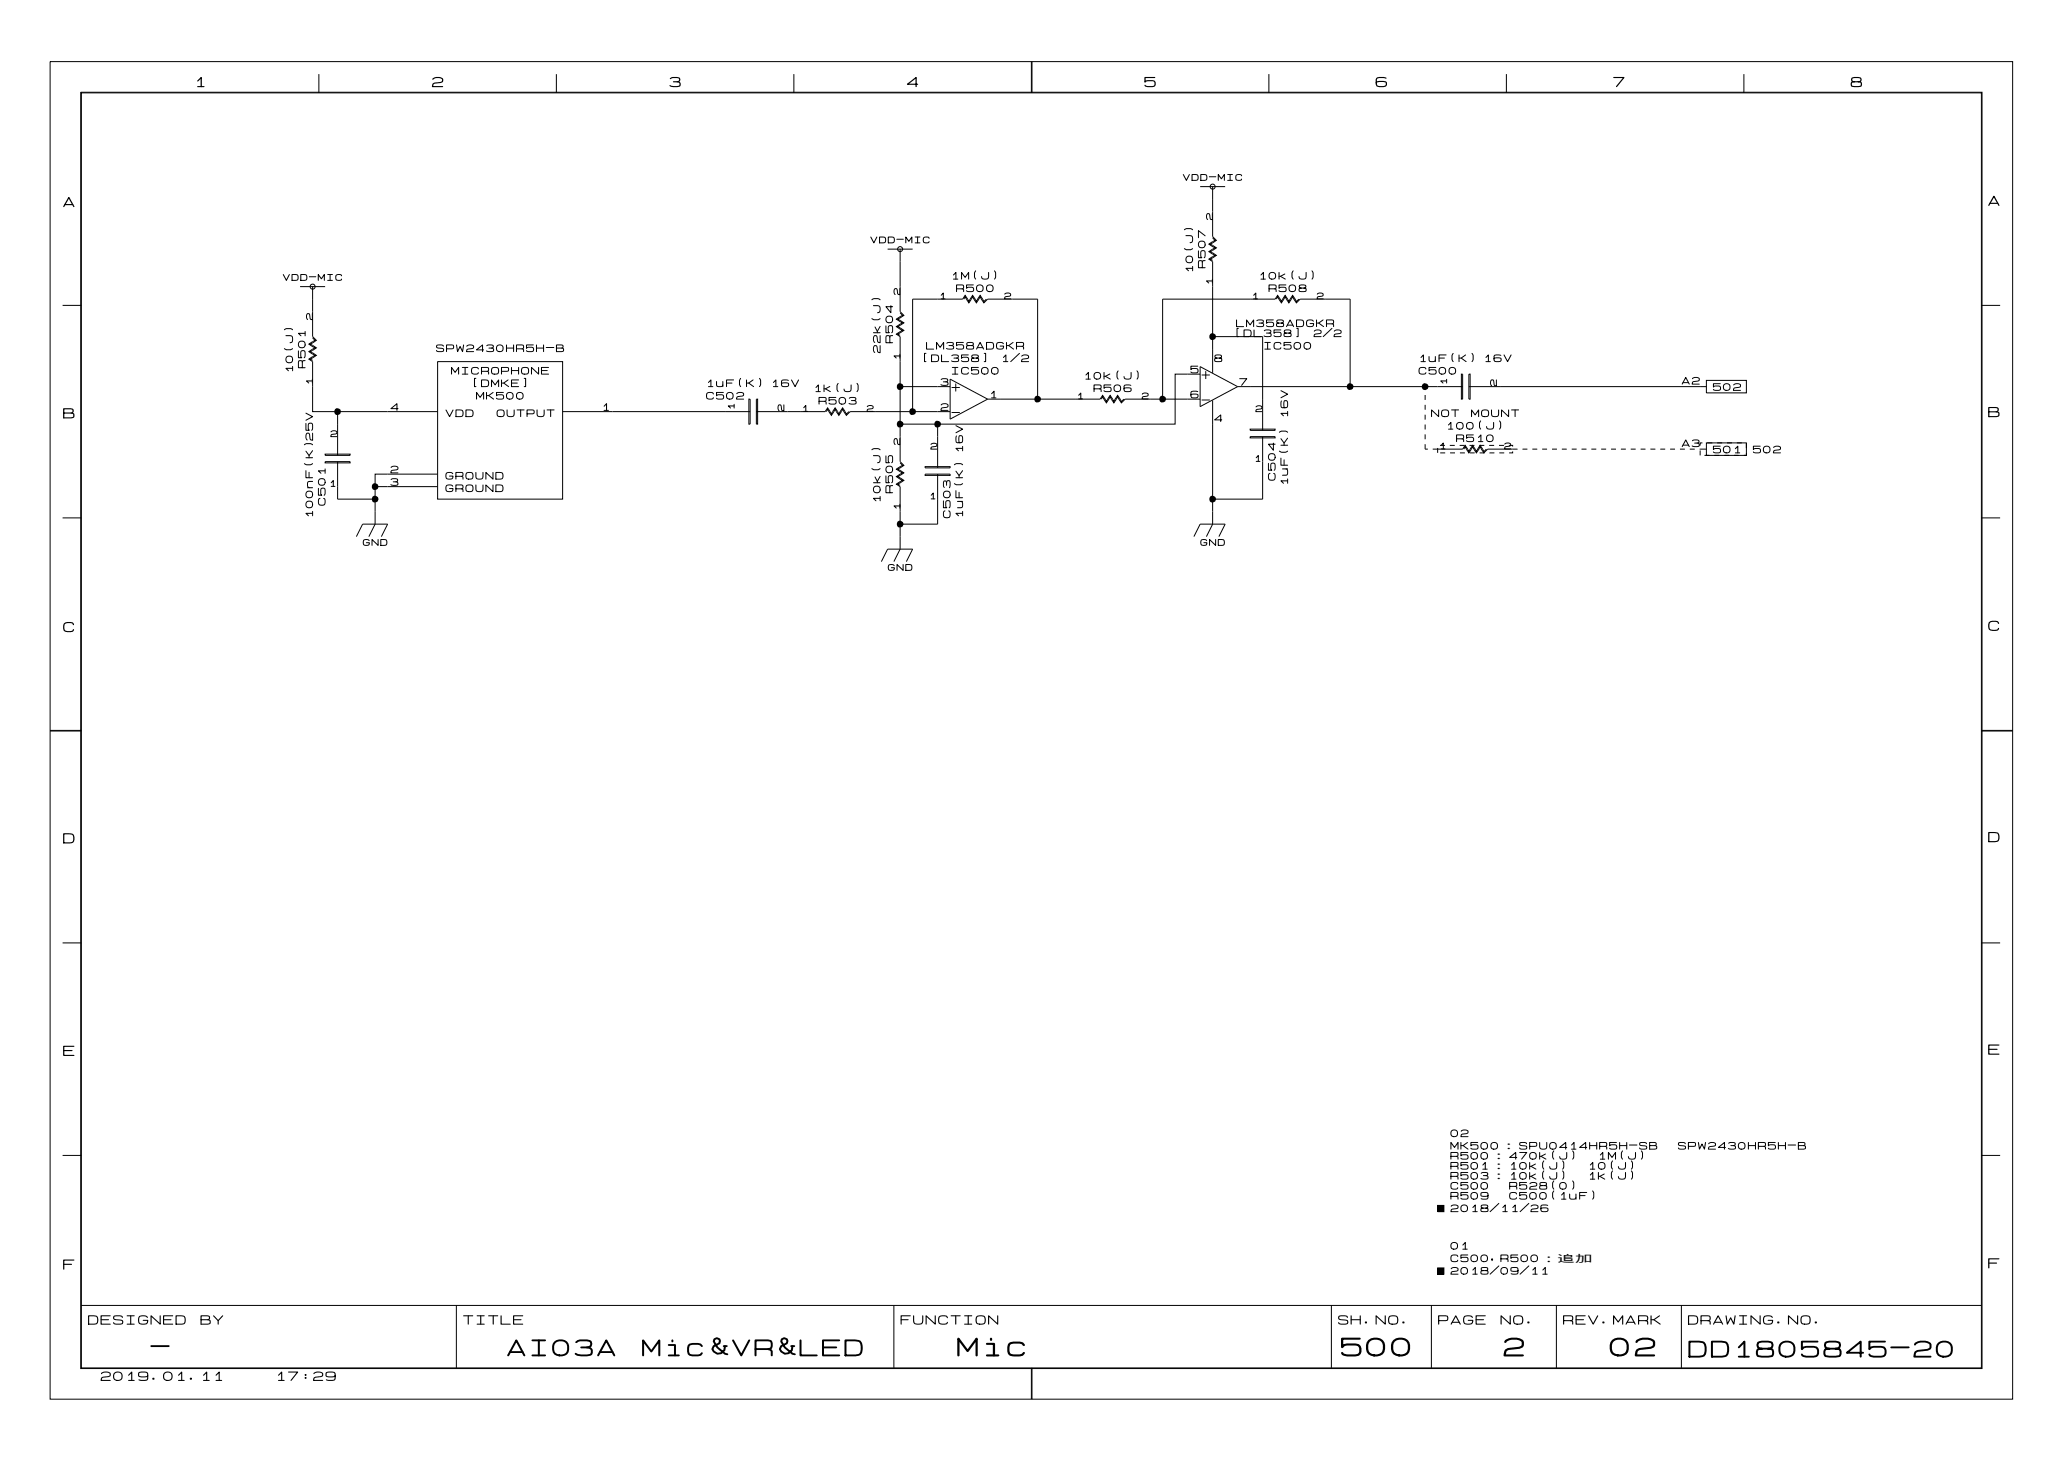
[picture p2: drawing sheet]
<svg xmlns="http://www.w3.org/2000/svg" width="297mm" height="210mm" viewBox="0 0 297 210" stroke-linecap="round" stroke-linejoin="round" font-family="sans-serif">
<g fill="none" stroke="#000" stroke-width=".14">
<path d="M7.2 8.9h282v192.1h-282zM11.6 13.3h273.2v183.3h-273.2zM11.7 13.3h273v183.2h-273zM45.8 10.6v2.7M79.9 10.6v2.7M114.1 10.6v2.7M148.2 8.9v4.4M148.3 8.9v4.4M182.3 10.6v2.7M216.4 10.6v2.7M250.6 10.6v2.7M127.5 35.8h3.6"/>
<path d="M129.3 37.6v3.6M129.3 35.8v1.8M172.4 26.8h3.6M174.2 34.2l.4 .3-.9 .6 .9 .5-.9 .6 .9 .5-.9 .5 .5 .4v16M174.2 26.8v7.2l.6 .5-.9 .6 .9 .5-.9 .6 .9 .5-.9 .5 .3 .2M9 43.9h2.7M43.1 41.2h3.6M44.9 48.5l.4 .4-.9 .5 .9 .6-.9 .5 .9 .6-.9 .5 .5 .4v7.1h18M44.9 41.2v7.2l.6 .5-.9 .5 .9 .6-.9 .5 .9 .6-.9 .5 .3 .2M48.5 59.1v6.3M62.9 52h17.9v19.7h-17.9zM104.2 59.1h-23.4"/>
<path d="M104.2 59.1h3.6M107.6 57.3h.2v3.6h-.2zM108.7 57.3h.1v3.6h-.1zM108.7 59.1h4.5M113.2 59.1h1.8M115 59.1h3.5l.4-.5 .5 .9 .6-.9 .5 .9 .6-.9 .5 .9 .4-.4M118.7 59.1l.2-.3 .5 .9 .6-.9 .5 .9 .6-.9 .5 .9 .5-.6h3.6M125.7 59.1h10.8M129.3 55.5h7.2M129.3 52v10.7M129.3 47.3l.4 .2-.9 .5 .5 .4M129.3 47.1l.6 .4-.9 .5 .3 .2"/>
<path d="M129.3 45.5l-.5 .3 .9 .6-.9 .5 .5 .4M129.3 44.8l.6 .5-.9 .5 .9 .6-.9 .5 .3 .2M129.3 45l.4 .3-.4 .2M129.3 41.2v3.6M129.3 48.4v3.6M136.5 54.5l5.4 2.8h12.6M136.5 54.5v5.7l5.4-2.9M138.5 43l.2-.4 .5 .9 .5-.9 .6 .9 .5-.9 .6 .9 .5-.5h7.2v14.3M139.4 43l-.2 .3-.5-.9-.4 .6h-7.2v16.1M139.4 43l.3-.6 .6 .9 .5-.9 .4 .6M141.2 43l.2 .3 .3-.3M154.5 57.3h3.6l.3-.5 .6 .9 .1-.4"/>
<path d="M158.2 57.3l.2-.3 .6 .9 .3-.6M159.1 57.3l.4-.5 .5 .9 .6-.9 .3 .5M159.3 57.3l.2-.3 .5 .9 .6-.9 .5 .9 .6-.6M160.9 57.3l.2 .4 .4-.4M161.7 57.3h3.5M165.2 57.3h7.2M172.4 53.8h-3.6v7.1h-34.1M172.4 52.7l5.4 2.8-5.4 2.9zM174.2 57.5v3.4M174.2 48.4h7.2v13.4M183.4 43l.2-.4 .5 .9 .5-.9 .6 .9 .5-.9 .6 .9 .5-.5h7.2v12.5M186.6 43l-.3 .3-.6-.9-.5 .9-.6-.9-.5 .9-.5-.9-.4 .6h-16.2v14.3"/>
<path d="M204.8 55.5v.5M204.8 56.8v.7M204.8 58.2v.7M204.8 59.6v.7M210 53.8h.1v3.5h-.1zM210.1 55.5h-32.3M211 53.8h.2v3.5h-.2zM211 55.5h33.3M244.3 55.5h.9M245.2 54.6h5.7v1.8h-5.7zM284.7 43.9h2.7M9 74.4h2.7"/>
<path d="M46.7 66.3h3.6v.2h-3.6zM46.7 65.2h3.6v.2h-3.6zM48.5 71.7h5.4M48.5 66.3v5.4M51.2 77.1l.9-1.8h3.6l-.9 1.8M53.9 69.9h1.8M55.7 69.9h7.2M62.9 68.1h-9v7.2l-.9 1.8M129.3 77.1v1.8l-.9 1.8M129.3 73.5v3.6M129.3 60.9h5.4M129.3 66.5l.4 .4-.9 .5 .9 .5-.9 .6 .9 .5-.9 .6 .5 .3v3.6"/>
<path d="M129.3 62.7v3.6l.6 .6-.9 .5 .9 .5-.9 .6 .9 .5-.9 .6 .3 .1M132.9 68.1h3.6v.2h-3.6zM132.9 67h3.6v.2h-3.6zM134.7 60.9v6.3M134.7 68.1v7.2h-5.4M171.5 77.1l.9-1.8h3.6l-.9 1.8M174.2 60.9v14.4l-.9 1.8M179.6 62.7h3.6v.2h-3.6zM179.6 61.7h3.6v.1h-3.6zM181.4 62.7v9h-7.2M204.8 64.5h.3M204.8 61v.7"/>
<path d="M204.8 62.4v.7M204.8 63.8v.7M206.6 64.4v.7M206.9 64h.7M206.9 65.1h.7M208.3 64h.7M208.3 65.1h.7M209.7 64h.7M209.8 65.1h.7M210.3 64.5l.2-.3 .5 .9 .6-.9 .5 .9 .6-.9 .5 .9 .5-.6h4.3M211.1 64h.7M211.2 65.1h.7"/>
<path d="M212.5 64h.7M212.6 65.1h.7M213.6 64.5l-.4 .4-.5-.9-.6 .9-.5-.9-.6 .9-.5-.9-.4 .5h-4.3M214 64h.7M214 65.1h.7M215.4 64h.7M215.4 65.1h.7M216.8 64h.5v.2M217.3 64.9v.2h-.5M218.7 64.5h.7M220.2 64.5h.7M221.6 64.5h.7"/>
<path d="M223 64.5h.7M224.4 64.5h.7M225.8 64.5h.7M227.2 64.5h.7M228.6 64.5h.7M230.1 64.5h.7M231.5 64.5h.7M232.9 64.5h.7M234.3 64.5h.7M235.7 64.5h.7M237.1 64.5h.7M238.5 64.5h.7"/>
<path d="M239.9 64.5h.8M241.4 64.5h.7M242.8 64.5h.7M244.2 64.5h1M244.3 64.7v.7M244.6 63.6h-.3v.4M244.9 65.4h.7M245.2 63.6h5.7v1.8h-5.7zM245.3 63.6h.7M246.3 65.4h.7M246.7 63.6h.7M247.7 65.4h.7"/>
<path d="M248.1 63.6h.7M249.1 65.4h.7M249.5 63.6h.7M250.9 65.1v.3h-.4M250.9 63.7v.7M284.7 74.4h2.7M126.6 80.7l.9-1.8h3.6l-.9 1.8M7.2 105h4.5M7.2 104.9h4.5M284.7 104.9h4.5M284.7 105h4.5M9 135.5h2.7"/>
<path d="M284.7 135.5h2.7M9 166h2.7M206.6 173.2h.8v.9h-.8zM284.7 166h2.7M11.7 187.6h273M65.6 187.6v8.9M128.4 187.6v8.9M148.2 196.5v4.5M148.3 196.5v4.5M191.3 187.6v8.9M205.7 187.6v8.9M206.5 182.2h.9v.9h-.9z"/>
<path d="M223.6 187.6v8.9M241.6 187.6v8.9"/>
<circle cx="129.3" cy="35.8" r=".36"/>
<circle cx="174.2" cy="26.8" r=".36"/>
<circle cx="44.9" cy="41.2" r=".36"/>
</g>
<g fill="#000">
<path d="M48.2 58.7l.3-.1 .4 .3 .1 .2-.1 .4-.5 .1-.2-.1-.2-.2 .1-.3zM129 55.1h.3l.4 .2 .1 .2-.1 .4-.4 .1-.3-.1-.1-.2v-.3zM130.8 58.7l.3-.1 .4 .3 .1 .2-.1 .4-.4 .1-.3-.1-.1-.2v-.3zM148.8 56.9h.3l.4 .2 .1 .2-.1 .4-.5 .1-.3-.1-.1-.2v-.3zM166.7 56.9h.3l.4 .2 .1 .2-.1 .4-.4 .1-.3-.1-.1-.2v-.3zM173.9 47.9h.3l.4 .2 .1 .3-.1 .3-.4 .2-.3-.1-.1-.3v-.3zM193.7 55.1h.3l.4 .2 .1 .2-.1 .4-.5 .1-.3-.1-.1-.2v-.3zM204.5 55.1h.2l.5 .2v.2l-.1 .4-.4 .1-.3-.1-.1-.2v-.3zM53.6 71.3l.3-.1 .4 .2 .1 .3-.1 .3-.5 .2-.2-.1-.2-.3v-.3zM53.6 69.5l.3-.1 .4 .2 .1 .3-.1 .3-.5 .2-.2-.1-.2-.3v-.3zM129 60.5l.3-.1 .4 .2 .1 .3-.1 .4-.4 .1-.3-.1-.1-.2v-.3zM129 74.9l.3-.1 .4 .2 .1 .3-.1 .3-.4 .2-.3-.1-.1-.3v-.3z"/>
<path d="M134.4 60.5l.3-.1 .4 .2 .1 .3-.1 .4-.4 .1-.3-.1-.2-.2 .1-.3zM173.9 71.3l.3-.1 .4 .2 .1 .3-.1 .3-.4 .2-.3-.1-.1-.3v-.3zM206.6 173.2h.8v.9h-.8zM206.6 182.2h.8v.9h-.8z"/>
</g>
<g font-size="3.6">
<text x="137.4" y="195.4">Mic</text>
<text x="192.5" y="195.4">500</text>
<text x="215.9" y="195.4">2</text>
<text x="231.1" y="195.4">02</text>
</g>
<g font-size="3.2">
<text x="21.6" y="195.3">-</text>
<text x="72.8" y="195.3">AI03A</text>
<text x="92.1" y="195.3">Mic&amp;VR&amp;LED</text>
<text x="242.5" y="195.5">DD1805845-20</text>
</g>
<g font-size="2">
<text x="27.9" y="12.8">1</text>
<text x="62" y="12.8">2</text>
<text x="96.1" y="12.8">3</text>
<text x="130.2" y="12.8">4</text>
<text x="164.3" y="12.8">5</text>
<text x="197.6" y="12.8">6</text>
<text x="231.7" y="12.8">7</text>
<text x="265.8" y="12.8">8</text>
<text x="285.6" y="29.8">A</text>
<text x="9" y="30">A</text>
<text x="9" y="60.4">B</text>
<text x="285.6" y="60.2">B</text>
<text x="9" y="91.1">C</text>
<text x="285.6" y="90.9">C</text>
<text x="9" y="121.4">D</text>
<text x="285.6" y="121.3">D</text>
<text x="9" y="152">E</text>
<text x="285.6" y="151.8">E</text>
<text x="9" y="182.7">F</text>
<text x="285.6" y="182.5">F</text>
</g>
<g font-size="1.8">
<text x="12.6" y="190.6">DESIGNED</text>
<text x="28.7" y="190.6">BY</text>
<text x="66.5" y="190.6">TITLE</text>
<text x="129.3" y="190.6">FUNCTION</text>
<text x="192.2" y="190.6">SH.NO.</text>
<text x="206.6" y="190.6">PAGE</text>
<text x="215.5" y="190.6">NO.</text>
<text x="224.5" y="190.6">REV.MARK</text>
<text x="242.5" y="190.6">DRAWING.NO.</text>
<text x="14.4" y="198.6">2019.01.11</text>
<text x="39.5" y="198.6">17:29</text>
</g>
<g font-size="1.4">
<text x="136.6" y="40.4">1M(J)</text>
<text x="171.6" y="39.3" transform="rotate(-90 171.6 39.3)">10(J)</text>
<text x="173.4" y="38.6" transform="rotate(-90 173.4 38.6)">R507</text>
<text x="180.8" y="40.4">10k(J)</text>
<text x="137.3" y="42.1">R500</text>
<text x="177.5" y="47.2">LM358ADGKR</text>
<text x="182.2" y="42.1">R508</text>
<text x="42.3" y="53.7" transform="rotate(-90 42.3 53.7)">10(J)</text>
<text x="44.1" y="52.9" transform="rotate(-90 44.1 52.9)">R501</text>
<text x="62.6" y="50.8">SPW2430HR5H-B</text>
<text x="126.7" y="50.8" transform="rotate(-90 126.7 50.8)">22k(J)</text>
<text x="128.5" y="49.4" transform="rotate(-90 128.5 49.4)">R504</text>
<text x="132.3" y="52.2">[DL358]</text>
<text x="133" y="50.4">LM358ADGKR</text>
<text x="143.8" y="52.2">1/2</text>
<text x="171" y="53.8">5</text>
<text x="174.4" y="52.2">8</text>
<text x="177.2" y="48.6">[DL358]</text>
<text x="181.5" y="50.4">IC500</text>
<text x="188.7" y="48.6">2/2</text>
<text x="203.8" y="52.2">1uF(K) 16V</text>
<text x="56" y="59.2">4</text>
<text x="64.8" y="54">MICROPHONE</text>
<text x="67.6" y="55.8">[DMKE]</text>
<text x="68.4" y="57.6">MK500</text>
<text x="86.4" y="59.2">1</text>
<text x="101.4" y="57.6">C502</text>
<text x="101.4" y="55.8">1uF(K) 16V</text>
<text x="116.8" y="56.5">1k(J)</text>
<text x="117.6" y="58.3">R503</text>
<text x="135.1" y="59.2">2</text>
<text x="135.1" y="55.6">3</text>
<text x="136.6" y="54">IC500</text>
<text x="136.7" y="56.5">+</text>
<text x="142.1" y="57.4">1</text>
<text x="155.6" y="54.7">10k(J)</text>
<text x="157.1" y="56.5">R506</text>
<text x="171" y="57.4">6</text>
<text x="172.6" y="58.3">-</text>
<text x="172.6" y="54.7">+</text>
<text x="178" y="55.6">7</text>
<text x="203.8" y="54">C500</text>
<text x="241.6" y="55.4">A2</text>
<text x="246.1" y="56.3">502</text>
<text x="64" y="60.1">VDD</text>
<text x="71.3" y="60.1">OUTPUT</text>
<text x="136.7" y="60.1">-</text>
<text x="174.4" y="60.8">4</text>
<text x="185.2" y="60.1" transform="rotate(-90 185.2 60.1)">16V</text>
<text x="205.6" y="60.1">NOT</text>
<text x="207.7" y="61.9">100(J)</text>
<text x="209.2" y="63.7">R510</text>
<text x="211.3" y="60.1">MOUNT</text>
<text x="241.6" y="64.4">A3</text>
<text x="246.1" y="65.3">501</text>
<text x="251.8" y="65.3">502</text>
<text x="56" y="70">3</text>
<text x="56" y="68.2">2</text>
<text x="64" y="70.9">GROUND</text>
<text x="64" y="69.1">GROUND</text>
<text x="128.5" y="70.9" transform="rotate(-90 128.5 70.9)">R505</text>
<text x="183.5" y="69.1" transform="rotate(-90 183.5 69.1)">C504</text>
<text x="185.2" y="69.8" transform="rotate(-90 185.2 69.8)">1uF(K)</text>
<text x="45.2" y="74.5" transform="rotate(-90 45.2 74.5)">100nF(K)25V</text>
<text x="47" y="72.7" transform="rotate(-90 47 72.7)">C501</text>
<text x="126.7" y="72.3" transform="rotate(-90 126.7 72.3)">10k(J)</text>
<text x="136.8" y="74.5" transform="rotate(-90 136.8 74.5)">C503</text>
<text x="138.6" y="74.5" transform="rotate(-90 138.6 74.5)">1uF(K) 16V</text>
<text x="208.3" y="166.8">R500：470k(J)</text>
<text x="208.3" y="163.6">02</text>
<text x="208.3" y="165.4">MK500：SPU0414HR5H-SB</text>
<text x="229.5" y="166.8">1M(J)</text>
<text x="241" y="165.4">SPW2430HR5H-B</text>
<text x="208.3" y="168.2">R501：10k(J)</text>
<text x="208.3" y="172.5">R509</text>
<text x="208.3" y="169.7">R503：10k(J)</text>
<text x="208.3" y="171.1">C500</text>
<text x="216.8" y="171.1">R528(0)</text>
<text x="216.8" y="172.5">C500(1uF)</text>
<text x="228.1" y="168.2">10(J)</text>
<text x="228.1" y="169.7">1k(J)</text>
<text x="208.3" y="179.7">01</text>
<text x="208.3" y="174.3">2018/11/26</text>
<text x="208.3" y="183.3">2018/09/11</text>
<text x="208.3" y="181.5">C500,R500：追加</text>
</g>
<g font-size="1.3">
<text x="169.9" y="26.1">VDD-MIC</text>
<text x="125" y="35.1">VDD-MIC</text>
<text x="174.4" y="31.7" transform="rotate(-90 174.4 31.7)">2</text>
<text x="40.6" y="40.5">VDD-MIC</text>
<text x="174.4" y="41" transform="rotate(-90 174.4 41)">1</text>
<text x="45.1" y="46" transform="rotate(-90 45.1 46)">2</text>
<text x="129.5" y="42.4" transform="rotate(-90 129.5 42.4)">2</text>
<text x="134.9" y="43.2">1</text>
<text x="144.2" y="43.2">2</text>
<text x="179.8" y="43.2">1</text>
<text x="189.1" y="43.2">2</text>
<text x="129.5" y="51.8" transform="rotate(-90 129.5 51.8)">1</text>
<text x="45.1" y="55.4" transform="rotate(-90 45.1 55.4)">1</text>
<text x="105.7" y="59" transform="rotate(-90 105.7 59)">1</text>
<text x="112.8" y="59.1" transform="rotate(-90 112.8 59.1)">2</text>
<text x="115.1" y="59.3">1</text>
<text x="124.5" y="59.3">2</text>
<text x="154.6" y="57.5">1</text>
<text x="164" y="57.5">2</text>
<text x="180.3" y="59.4">2</text>
<text x="208.1" y="55.4" transform="rotate(-90 208.1 55.4)">1</text>
<text x="215.2" y="55.5" transform="rotate(-90 215.2 55.5)">2</text>
<text x="47.4" y="62.9">2</text>
<text x="129.5" y="64" transform="rotate(-90 129.5 64)">2</text>
<text x="133.6" y="64.7">2</text>
<text x="206.7" y="64.7">1</text>
<text x="216.1" y="64.7">2</text>
<text x="47.2" y="70.1">1</text>
<text x="133.5" y="71.9">1</text>
<text x="180.1" y="66.5">1</text>
<text x="129.5" y="73.3" transform="rotate(-90 129.5 73.3)">1</text>
<text x="52.1" y="78.6">GND</text>
<text x="127.5" y="82.2">GND</text>
<text x="172.4" y="78.6">GND</text>
</g>
</svg>
